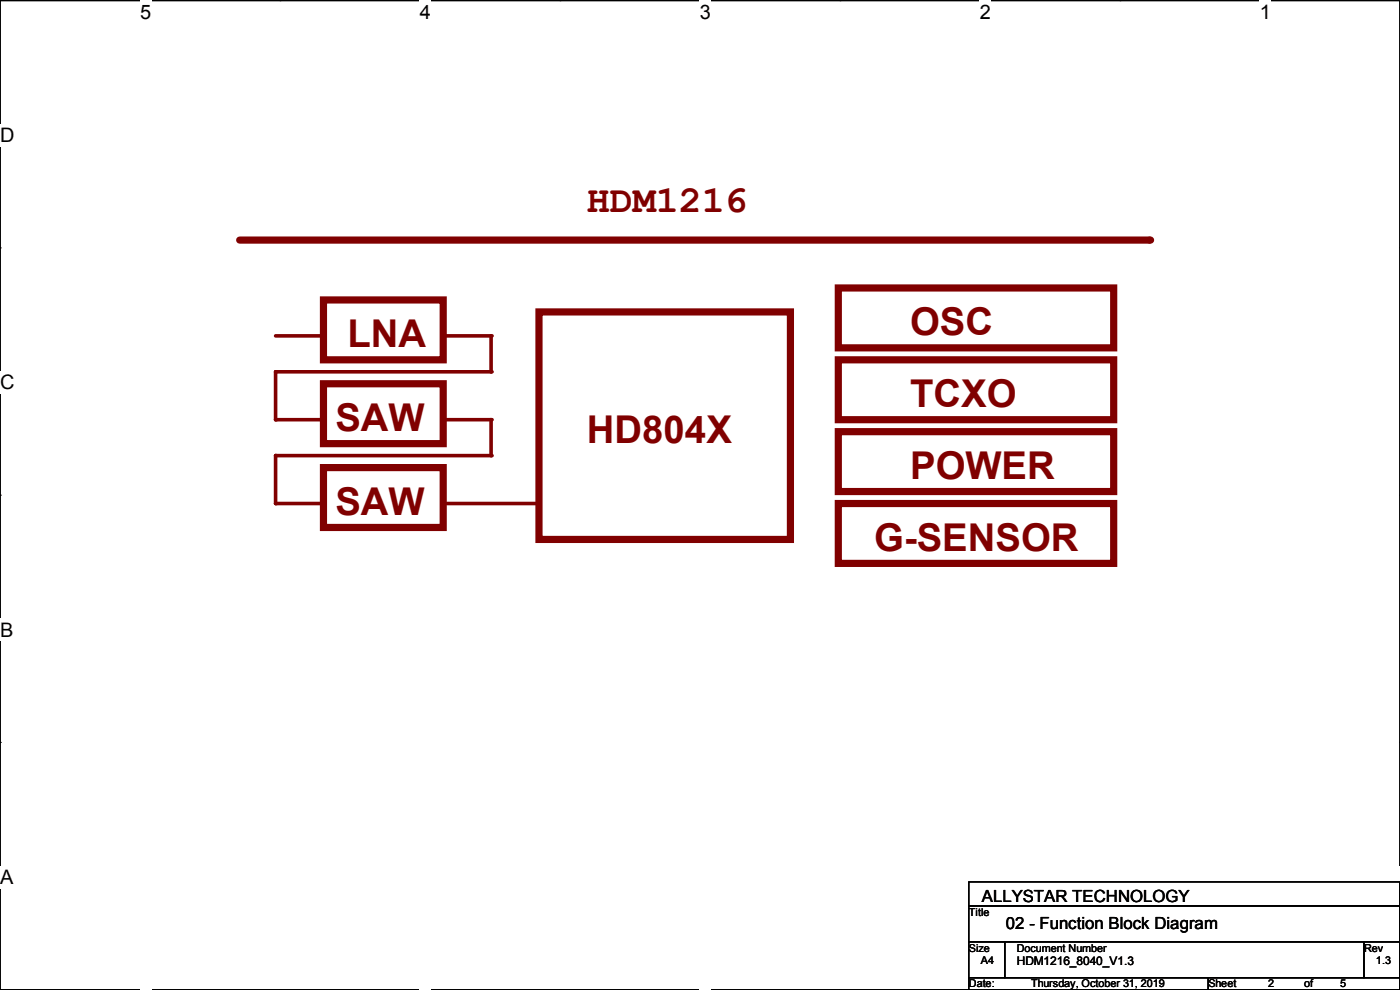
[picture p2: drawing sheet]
<svg xmlns="http://www.w3.org/2000/svg" width="297mm" height="210mm" viewBox="0 0 297 210" stroke-linecap="round" stroke-linejoin="round" font-family="sans-serif">
<path d="M0 .1h297v209.8h-297z" fill="none" stroke="#000" stroke-width=".25"/>
<g fill="#fff">
<path d="M29.7 .1h2.4v4.8h-2.4z"/>
<path d="M29.7 209.9l2.4 .1z"/>
</g>
<path d="M59.4 .1h.1M59.4 209.9h.1" fill="none" stroke="#000" stroke-width=".25"/>
<g fill="#fff">
<path d="M89.1 .1h2.3v4.8h-2.3z"/>
<path d="M89.1 209.9l2.3 .1z"/>
</g>
<path d="M118.8 .1h.1M118.8 209.9h.1" fill="none" stroke="#000" stroke-width=".25"/>
<g fill="#fff">
<path d="M148.5 .1h2.3v4.8h-2.3z"/>
<path d="M148.5 209.9l2.3 .1z"/>
</g>
<path d="M178.2 .1h.1M178.2 209.9h.1" fill="none" stroke="#000" stroke-width=".25"/>
<g fill="#fff">
<path d="M207.9 .1h2.3v4.8h-2.3z"/>
<path d="M207.9 209.9l2.3 .1z"/>
</g>
<path d="M237.6 .1h.1M237.6 209.9h.1" fill="none" stroke="#000" stroke-width=".25"/>
<g fill="#fff">
<path d="M267.3 .1h2.3v4.8h-2.3z"/>
<path d="M267.3 209.9l2.3 .1z"/>
<path d="M0 26.3h3.1v4.8h-3.1z"/>
<path d="M0 78.8h3.1v4.7h-3.1z"/>
</g>
<path d="M0 52.6h.1M297 52.6h.1" fill="none" stroke="#000" stroke-width=".25"/>
<path d="M0 131.2h2.9v4.8h-2.9z" fill="#fff"/>
<path d="M0 105h.1M297 105h.1" fill="none" stroke="#000" stroke-width=".25"/>
<g fill="#fff">
<path d="M0 183.7h2.9v4.7h-2.9z"/>
<path d="M296.9 183.7h.1v4.7h-.1z"/>
</g>
<path d="M0 157.5h.1M297 157.5h.1" fill="none" stroke="#000" stroke-width=".25"/>
<path d="M50.8 50.9h193.1" fill="none" stroke="#800000" stroke-width="1.5"/>
<circle cx="243.9" cy="50.9" r=".76" fill="#800000"/>
<path d="M68.6 63.6h25.4v12.7h-25.4zM114.3 66.2h53.4v48.2h-53.4zM177.8 76.3h58.5v12.7h-58.5zM177.8 61.1h58.5v12.7h-58.5zM68.6 81.4h25.4v12.7h-25.4zM177.8 91.6h58.5v12.7h-58.5zM177.8 106.8h58.5v12.7h-58.5z" fill="none" stroke="#800000" stroke-width="1.5"/>
<path d="M58.5 71.2h10.1" fill="none" stroke="#800000" stroke-width=".76"/>
<circle cx="68.6" cy="71.2" r=".38" fill="#800000"/>
<path d="M94 71.2h10.2" fill="none" stroke="#800000" stroke-width=".76"/>
<circle cx="104.2" cy="71.2" r=".38" fill="#800000"/>
<path d="M104.2 71.2v7.7" fill="none" stroke="#800000" stroke-width=".76"/>
<circle cx="104.2" cy="78.9" r=".38" fill="#800000"/>
<path d="M58.5 78.9h45.7" fill="none" stroke="#800000" stroke-width=".76"/>
<circle cx="58.5" cy="78.9" r=".38" fill="#800000"/>
<path d="M58.5 78.9v10.1" fill="none" stroke="#800000" stroke-width=".76"/>
<circle cx="58.5" cy="89" r=".38" fill="#800000"/>
<path d="M58.5 89h10.1" fill="none" stroke="#800000" stroke-width=".76"/>
<circle cx="68.6" cy="89" r=".38" fill="#800000"/>
<path d="M68.6 99.2h25.4v12.7h-25.4z" fill="none" stroke="#800000" stroke-width="1.5"/>
<path d="M104.2 89v7.6" fill="none" stroke="#800000" stroke-width=".76"/>
<circle cx="104.2" cy="96.6" r=".38" fill="#800000"/>
<path d="M94 89h10.2" fill="none" stroke="#800000" stroke-width=".76"/>
<circle cx="104.2" cy="89" r=".38" fill="#800000"/>
<path d="M58.5 96.6h45.7" fill="none" stroke="#800000" stroke-width=".76"/>
<circle cx="58.5" cy="96.6" r=".38" fill="#800000"/>
<path d="M58.5 96.6v10.2" fill="none" stroke="#800000" stroke-width=".76"/>
<circle cx="58.5" cy="106.8" r=".38" fill="#800000"/>
<path d="M58.5 106.8h10.1" fill="none" stroke="#800000" stroke-width=".76"/>
<circle cx="68.6" cy="106.8" r=".38" fill="#800000"/>
<path d="M94 106.8h20.3" fill="none" stroke="#800000" stroke-width=".76"/>
<circle cx="114.3" cy="106.8" r=".38" fill="#800000"/>
<path d="M205.5 187.1h91.5v5.1h-91.5zM205.5 192.2h91.5v7.6h-91.5zM205.5 199.8h7.6v7.6h-7.6zM213.1 199.8h76.2v7.6h-76.2zM289.3 199.8h7.7v7.6h-7.7zM205.5 207.4h50.8v2.5h-50.8zM256.3 207.4h40.7v2.5h-40.7z" fill="none" stroke="#000" stroke-width=".25"/>
<g font-size="8.1" fill="#800000">
<text x="124.5" y="45">HDM1216</text>
<text x="193.1" y="71.2">OSC</text>
<text x="73.7" y="73.7">LNA</text>
<text x="193.1" y="86.4">TCXO</text>
<text x="71.2" y="91.5">SAW</text>
<text x="124.5" y="94">HD804X</text>
<text x="193.1" y="101.6">POWER</text>
<text x="71.2" y="109.3">SAW</text>
<text x="185.5" y="116.9">G-SENSOR</text>
</g>
<g font-size="4.2">
<text x="29.7" y="3.9">5</text>
<text x="89.1" y="3.9">4</text>
<text x="148.5" y="3.9">3</text>
<text x="207.9" y="3.9">2</text>
<text x="267.2" y="3.9">1</text>
<text x="0" y="30.1">D</text>
<text x="0" y="82.6">C</text>
<text x="0" y="135">B</text>
<text x="0" y="187.5">A</text>
<text x="297" y="187.5">A</text>
</g>
<g font-size="3.6">
<text x="208.3" y="191.3">ALLYSTAR TECHNOLOGY</text>
<text x="213.4" y="197.1">02 - Function Block Diagram</text>
</g>
<text font-size="2.5" x="215.7" y="204.6">HDM1216_8040_V1.3</text>
<g font-size="2.3">
<text x="205.5" y="194.2">Title</text>
<text x="205.5" y="201.8">Size</text>
<text x="215.7" y="201.8">Document Number</text>
<text x="289.4" y="201.8">Rev</text>
<text x="205.5" y="209.5">Date:</text>
<text x="208.1" y="204.4">A4</text>
<text x="218.7" y="209.5">Thursday, October 31, 2019</text>
<text x="256.3" y="209.5">Sheet</text>
<text x="269" y="209.5">2</text>
<text x="276.7" y="209.5">of</text>
<text x="284.3" y="209.5">5</text>
<text x="291.9" y="204.4">1.3</text>
</g>
</svg>
